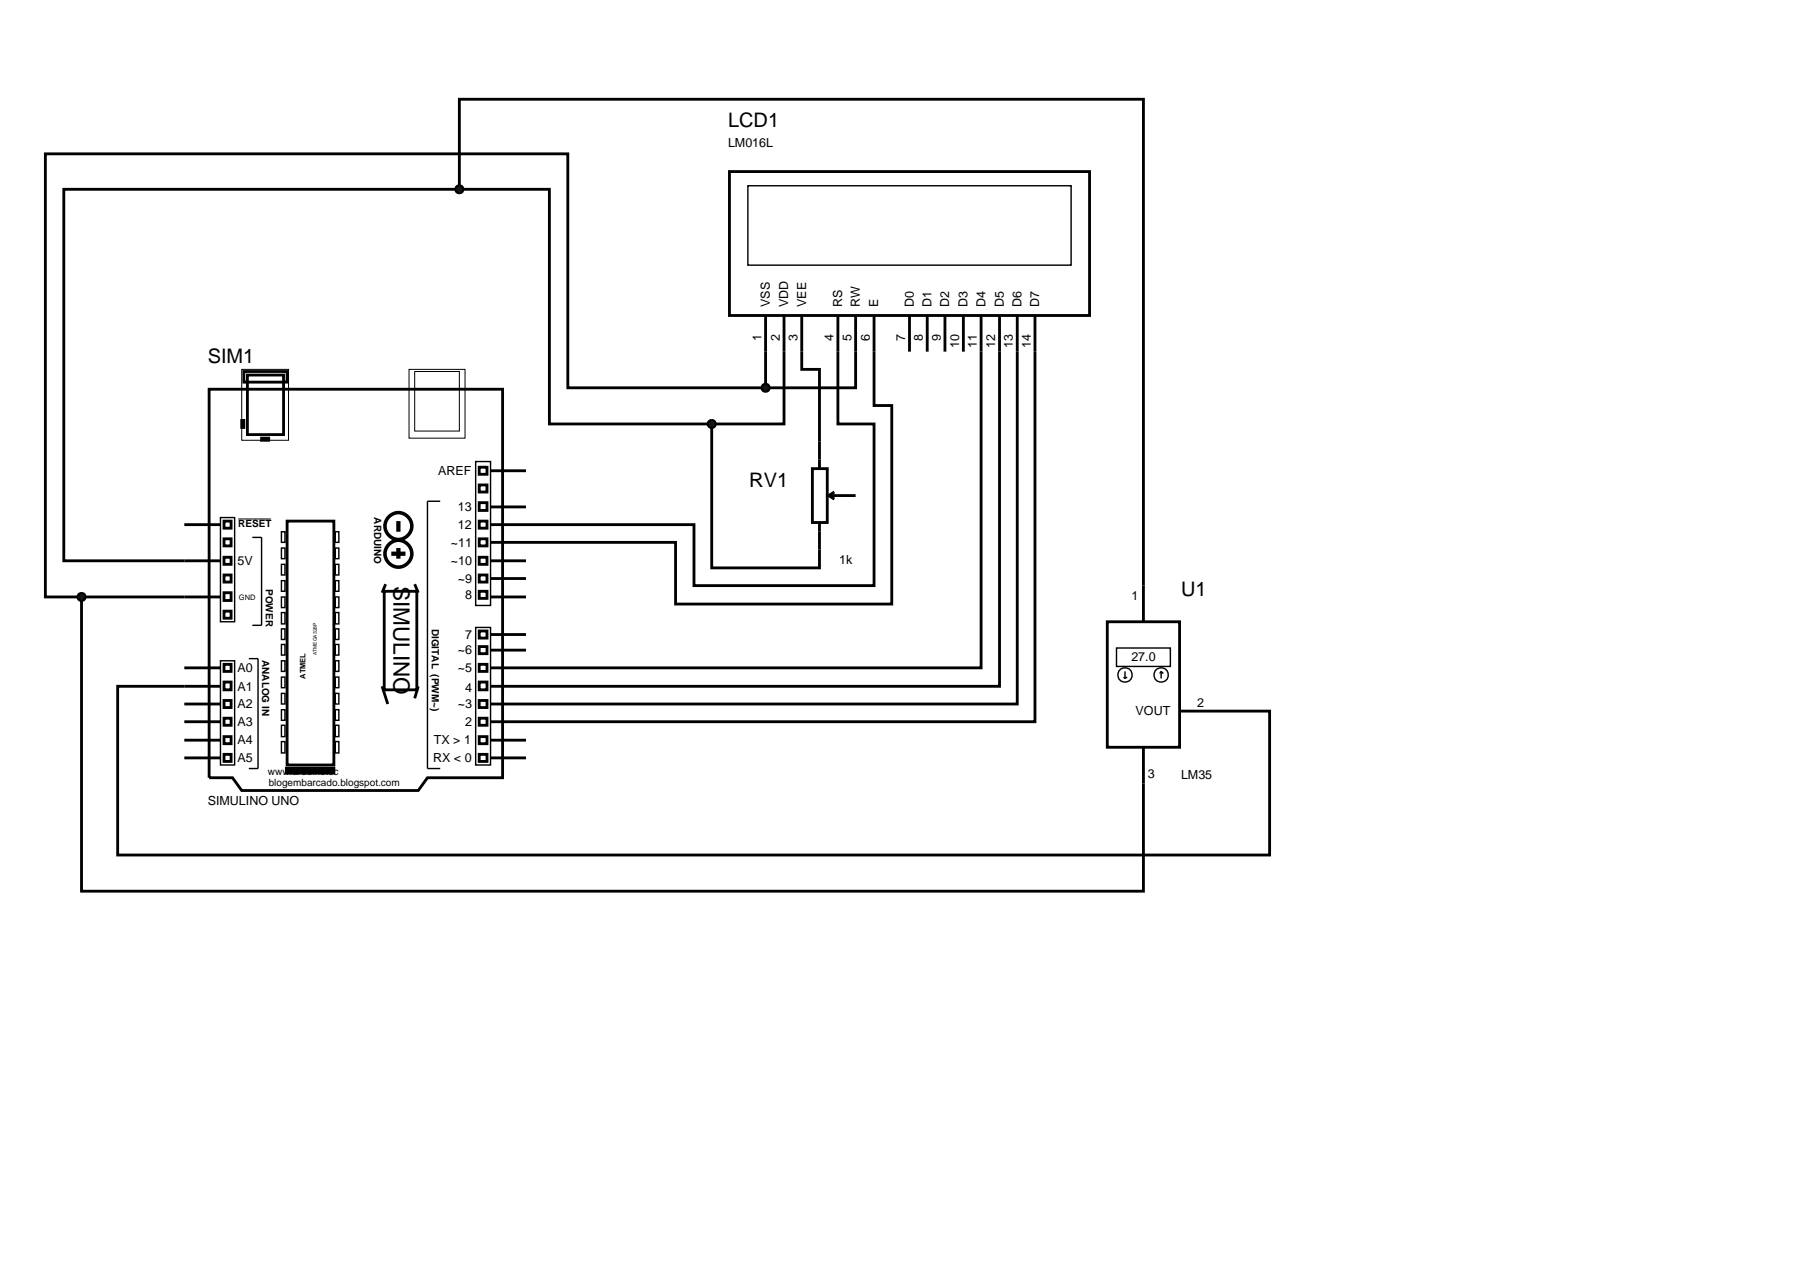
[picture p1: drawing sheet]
<svg xmlns="http://www.w3.org/2000/svg" width="257mm" height="180mm" viewBox="0 0 257 180" stroke-linecap="round" stroke-linejoin="round" font-family="sans-serif">
<g fill="none" stroke="#000" stroke-width=".4">
<path d="M64.8 26.7h-55.8v52.4h22.1M64.8 26.7h12.7v33.1h22.9M64.8 26.7v-12.7h96.5v73.7M102.9 24.2h50.8v20.3h-50.8zM29.5 54.9h41.4v54.8h-10.6l-1.3 1.8h-24.9l-1.3-1.8h-3.3zM34.1 59.3h.3v1h-.3zM34.4 52.4h6.1v1.5h-6.1zM34.9 52.9h5.1v8.4h-5.1zM100.4 59.8v20.3h15.2v-6.4M108 54.7h-27.9v-33h-73.7v62.5h5.1M108 44.5v10.2M110.6 44.5v15.3h-10.2"/>
<path d="M113.1 44.5v7.6h2.5v14M118.2 44.5v15.3h5.1v22.8h-25.4v-8.6h-28.7M120.7 44.5v10.2h-12.7M123.3 44.5v12.7h2.5v28h-30.5v-8.7h-26.1M128.3 44.5v5.1M130.8 44.5v5.1M133.3 44.5v5.1M135.9 44.5v5.1M138.4 44.5v49.7h-69.2M141 44.5v52.3h-71.8M143.5 44.5v54.8h-74.3M146 44.5v57.3h-76.8"/>
<path d="M26 74h5.1M31.6 73.5h1v1h-1zM31.6 76h1v1h-1zM31.6 78.6h1v1h-1zM36.9 61.8h1v.3h-1zM40.5 73.5h6.6v34.4h-6.6zM67.6 65.9h1.1v1h-1.1zM67.6 70.9h1.1v1.1h-1.1zM67.6 73.5h1.1v1h-1.1zM67.6 76h1.1v1h-1.1zM67.6 78.6h1.1v1h-1.1zM67.6 68.4h1.1v1h-1.1z"/>
<path d="M69.2 79.1h5M69.2 71.5h5M69.2 66.4h5M114.6 66.1h2.1v7.6h-2.1zM116.9 69.9l.8 .5M116.9 69.9h3.8M117.7 69.4l-.8 .5M11.5 84.2v41.5h149.8v-20.3M11.5 84.2h19.6M26 99.3h5.1M26 94.2h5.1M31.1 96.8h-14.5v23.8h162.5v-20.3h-12.7"/>
<path d="M31.6 81.1h1v1h-1zM31.6 83.6h1v1.1h-1zM31.6 86.2h1v1h-1zM31.6 93.7h1v1h-1zM31.6 96.2h1v1.1h-1zM31.6 98.8h1v1h-1zM53.9 96.8l.8 2.5M54.2 83.4h4.6v13.9h-4.6zM54.4 82.4l-.5 1.2M58.5 82.4l.5 1.2M59 96.8l-.5 1.7M67.6 81.1h1.1v1h-1.1z"/>
<path d="M67.6 83.4h1.1v1h-1.1zM67.6 89h1.1v1h-1.1zM67.6 91.2h1.1v1h-1.1zM67.6 93.7h1.1v1h-1.1zM67.6 96.2h1.1v1.1h-1.1zM67.6 98.8h1.1v1h-1.1zM69.2 84.2h5M69.2 91.7h5M69.2 81.6h5M69.2 89.5h5M156.2 87.7h10.2v17.7h-10.2zM26 106.9h5.1"/>
<path d="M26 104.4h5.1M26 101.8h5.1M31.6 101.3h1v1h-1zM31.6 103.9h1v1h-1zM31.6 106.4h1v1h-1zM67.6 101.3h1.1v1h-1.1zM67.6 103.9h1.1v1h-1.1zM67.6 106.4h1.1v1h-1.1zM69.2 106.9h5M69.2 104.4h5"/>
</g>
<g fill="none" stroke="#000" stroke-width=".2">
<path d="M105.5 26.2h45.6v11.2h-45.6zM31.1 73h2v14.7h-2zM35.6 75.8h1.3v12.4h-1.3M39.7 75h.5v1.5h-.5zM39.7 77.3h.5v1.5h-.5zM39.7 79.6h.5v1.5h-.5zM47.3 75h.5v1.5h-.5zM47.3 77.3h.5v1.5h-.5zM47.3 79.6h.5v1.5h-.5zM62.1 70.7h-1.8v37.7h1.8M67.1 65.1h2.1v20.3h-2.1zM31.1 93.2h2v14.7h-2z"/>
<path d="M35.1 92.9h1.3v15.5h-1.3M39.7 81.9h.5v1.5h-.5zM39.7 84.2h.5v1.5h-.5zM39.7 86.4h.5v1.6h-.5zM39.7 88.7h.5v1.5h-.5zM39.7 90.9h.5v1.5h-.5zM39.7 93.2h.5v1.5h-.5zM39.7 95.5h.5v1.5h-.5zM39.7 97.8h.5v1.5h-.5zM47.3 81.9h.5v1.5h-.5zM47.3 84.2h.5v1.5h-.5zM47.3 86.4h.5v1.6h-.5z"/>
<path d="M47.3 88.7h.5v1.5h-.5zM47.3 90.9h.5v1.5h-.5zM47.3 93.2h.5v1.5h-.5zM47.3 95.5h.5v1.5h-.5zM47.3 97.8h.5v1.5h-.5zM67.1 88.5h2.1v19.4h-2.1zM157.5 91.4h7.6v2.6h-7.6zM158.5 95.5l.2 .2M158.7 94.7v1M159 95.5l-.3 .2M163.8 94.7l-.2 .3M163.8 94.7l.3 .3"/>
<path d="M163.8 94.7v1M39.7 100.1h.5v1.5h-.5zM39.7 102.3h.5v1.6h-.5zM39.7 104.6h.5v1.6h-.5zM47.3 100.1h.5v1.5h-.5zM47.3 102.3h.5v1.6h-.5zM47.3 104.6h.5v1.6h-.5z"/>
<circle cx="158.7" cy="95.2" r="1.01"/>
<circle cx="163.8" cy="95.2" r="1.01"/>
</g>
<g fill="none" stroke="#000" stroke-width=".5">
<circle cx="56.2" cy="74.2" r="1.89"/>
<circle cx="56.2" cy="78.1" r="1.89"/>
</g>
<path d="M55.2 78.1h2M56.2 73.5v1.5M56.2 77.3v1.5" fill="none" stroke="#000" stroke-width=".6" stroke-linecap="butt"/>
<path d="M34.1 52.1h6.6v10h-6.6zM57.7 52.1h7.9v9.7h-7.9zM58.5 52.4h6.3v8.4h-6.3zM33.6 73.2h4.6" fill="none" stroke="#000" stroke-width=".14"/>
<path d="M40.2 108.7h7.1" fill="none" stroke="#000" stroke-width="1.1" stroke-linecap="butt"/>
<g fill="#004000" stroke="#000" stroke-width=".4">
<path d="M100.1 59.4l.3-.1-.5 .5zM100.4 59.3l.4 .2 .1 .3zM100.4 60.3l.5-.5-.2 .4zM99.9 59.8l.5 .5-.4-.2z"/>
<path d="M107.6 54.4l.4-.2-.5 .5zM108 54.2l.4 .2 .1 .3zM108.5 54.7l-.1 .3-.4 .2zM107.5 54.7l.5 .5-.3-.1z"/>
<path d="M64.4 26.4l.4-.2-.5 .5zM64.8 26.2l.4 .2 .1 .3zM64.8 27.2l.5-.5-.1 .3zM64.3 26.7l.5 .5-.4-.2z"/>
<path d="M11.1 83.9l.4-.2-.5 .5zM11.5 83.7l.3 .1 .2 .4zM11.5 84.7l.5-.5-.2 .4zM11 84.2l.5 .5-.4-.2z"/>
</g>
<g fill="#004000">
<path d="M100.4 59.3l.5 .5-.5 .5-.5-.5z"/>
<path d="M107.5 54.7l.5-.5 .5 .5-.5 .5z"/>
<path d="M64.3 26.7l.5-.5 .5 .5-.5 .5z"/>
<path d="M11 84.2l.5-.5 .5 .5-.5 .5z"/>
</g>
<text font-size="3.2" x="55.5" y="82.7" transform="rotate(90 55.5 82.7)">SIMULINO</text>
<g font-size="2.8">
<text x="102.7" y="17.9">LCD1</text>
<text x="29.3" y="51.2">SIM1</text>
<text x="105.7" y="68.8">RV1</text>
<text x="166.6" y="84.1">U1</text>
</g>
<g font-size="1.8">
<text x="102.7" y="20.7">LM016L</text>
<text x="108.6" y="43.3" transform="rotate(-90 108.6 43.3)">VSS</text>
<text x="111.2" y="43.3" transform="rotate(-90 111.2 43.3)">VDD</text>
<text x="113.7" y="43.3" transform="rotate(-90 113.7 43.3)">VEE</text>
<text x="118.8" y="43.3" transform="rotate(-90 118.8 43.3)">RS</text>
<text x="121.3" y="43.3" transform="rotate(-90 121.3 43.3)">RW</text>
<text x="123.9" y="43.3" transform="rotate(-90 123.9 43.3)">E</text>
<text x="128.9" y="43.3" transform="rotate(-90 128.9 43.3)">D0</text>
<text x="131.4" y="43.3" transform="rotate(-90 131.4 43.3)">D1</text>
<text x="133.9" y="43.3" transform="rotate(-90 133.9 43.3)">D2</text>
<text x="136.5" y="43.3" transform="rotate(-90 136.5 43.3)">D3</text>
<text x="139" y="43.3" transform="rotate(-90 139 43.3)">D4</text>
<text x="141.6" y="43.3" transform="rotate(-90 141.6 43.3)">D5</text>
<text x="144.1" y="43.3" transform="rotate(-90 144.1 43.3)">D6</text>
<text x="146.6" y="43.3" transform="rotate(-90 146.6 43.3)">D7</text>
<text x="107.4" y="48.1" transform="rotate(-90 107.4 48.1)">1</text>
<text x="110" y="48.1" transform="rotate(-90 110 48.1)">2</text>
<text x="112.5" y="48.1" transform="rotate(-90 112.5 48.1)">3</text>
<text x="117.6" y="48.1" transform="rotate(-90 117.6 48.1)">4</text>
<text x="120.1" y="48.1" transform="rotate(-90 120.1 48.1)">5</text>
<text x="122.7" y="48.1" transform="rotate(-90 122.7 48.1)">6</text>
<text x="127.7" y="48.1" transform="rotate(-90 127.7 48.1)">7</text>
<text x="130.2" y="48.1" transform="rotate(-90 130.2 48.1)">8</text>
<text x="132.7" y="48.1" transform="rotate(-90 132.7 48.1)">9</text>
<text x="135.3" y="49.1" transform="rotate(-90 135.3 49.1)">10</text>
<text x="137.8" y="49.1" transform="rotate(-90 137.8 49.1)">11</text>
<text x="140.4" y="49.1" transform="rotate(-90 140.4 49.1)">12</text>
<text x="142.9" y="49.1" transform="rotate(-90 142.9 49.1)">13</text>
<text x="145.4" y="49.1" transform="rotate(-90 145.4 49.1)">14</text>
<text x="61.8" y="67">AREF</text>
<text x="63.6" y="77.1">~11</text>
<text x="64.6" y="72.1">13</text>
<text x="64.6" y="74.6">12</text>
<text x="33.5" y="79.7">5V</text>
<text x="63.6" y="79.7">~10</text>
<text x="64.6" y="82.2">~9</text>
<text x="118.4" y="79.6">1k</text>
<text x="65.6" y="84.5">8</text>
<text x="159.6" y="84.6">1</text>
<text x="33.5" y="94.8">A0</text>
<text x="64.6" y="92.3">~6</text>
<text x="64.6" y="94.8">~5</text>
<text x="65.6" y="90.1">7</text>
<text x="159.6" y="93.3">27.0</text>
<text x="33.5" y="97.4">A1</text>
<text x="33.5" y="99.9">A2</text>
<text x="64.6" y="99.9">~3</text>
<text x="65.6" y="97.6">4</text>
<text x="160.2" y="100.9">VOUT</text>
<text x="168.9" y="99.7">2</text>
<text x="33.5" y="102.4">A3</text>
<text x="33.5" y="105">A4</text>
<text x="33.5" y="107.5">A5</text>
<text x="61.1" y="107.5">RX &lt; 0</text>
<text x="61.2" y="105">TX &gt; 1</text>
<text x="65.6" y="102.4">2</text>
<text x="29.3" y="113.5">SIMULINO UNO</text>
<text x="161.9" y="109.7">3</text>
<text x="166.6" y="109.9">LM35</text>
</g>
<g font-size="1.4">
<text x="33.6" y="74.4">RESET</text>
<text x="52.8" y="73" transform="rotate(90 52.8 73)">ARDUINO</text>
<text x="37.5" y="83.1" transform="rotate(90 37.5 83.1)">POWER</text>
<text x="60.9" y="88.7" transform="rotate(90 60.9 88.7)">DIGITAL (PWM~)</text>
<text x="37" y="93.1" transform="rotate(90 37 93.1)">ANALOG IN</text>
<text x="37.8" y="109.3">www.arduino.cc</text>
<text x="37.9" y="110.9">blogembarcado.blogspot.com</text>
</g>
<g font-size="1.1">
<text x="33.7" y="84.7">GND</text>
<text x="43.1" y="95.8" transform="rotate(-90 43.1 95.8)">ATMEL</text>
</g>
<text font-size=".7" x="44.7" y="92.4" transform="rotate(-90 44.7 92.4)">ATMEGA328P</text>
</svg>
